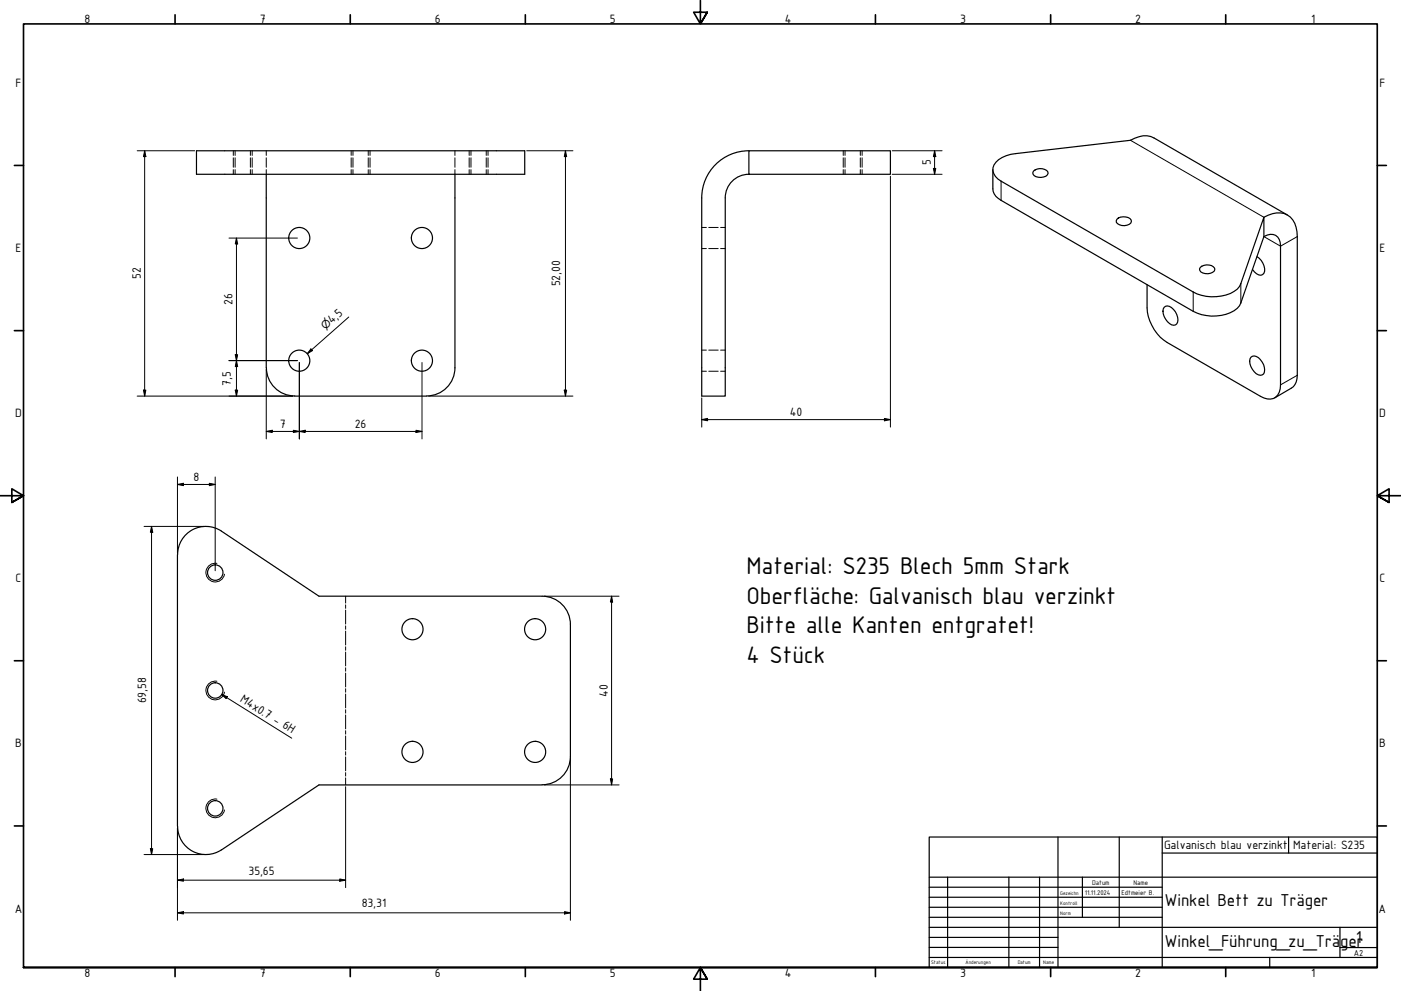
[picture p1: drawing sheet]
<svg xmlns="http://www.w3.org/2000/svg" width="594mm" height="420mm" viewBox="0 0 594 420" stroke-linecap="round" stroke-linejoin="round" font-family="sans-serif">
<!-- layer: Verdeckt (ISO) -->
<g fill="none" stroke="#000" stroke-width=".42">
<path d="M98.9 63.9v2M98.9 66.9v4M98.9 71.9v2M99.7 63.9v2M99.7 66.9v4M99.7 71.9v2M106.2 63.9v2M106.2 66.9v4M106.2 71.9v2M106.9 63.9v2M106.9 66.9v4M106.9 71.9v2"/>
<path d="M112.9 63.9v2M112.9 66.9v4M112.9 71.9v2M148.9 63.9v2M148.9 66.9v4M148.9 71.9v2M149.7 63.9v2M149.7 66.9v4M149.7 71.9v2M156.1 63.9v2M156.1 66.9v4M156.1 71.9v2"/>
<path d="M156.9 63.9v2M156.9 66.9v4M156.9 71.9v2M192.9 63.9v2M192.9 66.9v4M192.9 71.9v2M198.9 63.9v2M198.9 66.9v4M198.9 71.9v2M199.7 63.9v2M199.7 66.9v4M199.7 71.9v2"/>
<path d="M206.2 63.9v2M206.2 66.9v4M206.2 71.9v2M206.9 63.9v2M206.9 66.9v4M206.9 71.9v2M357.6 63.9v2M357.6 66.9v4M357.6 71.9v2M358.3 63.9v2M358.3 66.9v4M358.3 71.9v2"/>
<path d="M364.8 63.9v2M364.8 66.9v4M364.8 71.9v2M365.6 63.9v2M365.6 66.9v4M365.6 71.9v2M297.6 96.4h1.9M300.5 96.4h4M305.6 96.4h1.9M297.6 105.4h1.9M300.5 105.4h4M305.6 105.4h1.9"/>
<path d="M297.6 148.4h1.9M297.6 157.4h1.9M300.5 148.4h4M300.5 157.4h4M305.6 148.4h1.9M305.6 157.4h1.9"/>
</g>
<!-- layer: Sichtbar (ISO) -->
<g fill="none" stroke="#000" stroke-width=".51">
<path d="M83.3 63.9h139.2v10h-139.2zM112.9 73.9v82M192.9 73.9v82a12 12 0 0 1-12 12h-56M317.5 73.9a10 10 0 0 0-10 10M317.5 63.9a20 20 0 0 0-19.9 20M317.6 63.9h60v10h-60zM421 71.9v8.2a5.7 5.7 0 0 0 3.5 4.8l81.5 47.1a17.9 17.9 0 0 0 18.6-1.3l1.6-2.3 9.7-28.1v-8.2l-9.7 28.1a10.1 10.1 0 0 1-8.3 5.3 18 18 0 0 1-11.9-1.7l-81.5-47a5.1 5.1 0 0 1-2.2-8.1 12.7 12.7 0 0 1 8.4-3.6l48.7-5.6a9.8 9.8 0 0 1 10-1l56.5 32.7M438.2 72.6a4.4 4.4 0 0 1 6.1 .3 1.77 1.77 0 0 1-1.8 2.1 3.2 3.2 0 0 1-4.5-1.8zM297.6 83.9v84h9.9v-84M473.6 93a4.4 4.4 0 0 1 6.1 .3v.7a4 4 0 0 1-6.3 .3zM535.9 92.1a9.6 9.6 0 0 1 11.3 0 10.6 10.6 0 0 1 2.9 8.2v58.8a6.2 6.2 0 0 1-2.5 5.5l-7.1 4.1M509 113.4a4.4 4.4 0 0 1 6 .3 1.77 1.77 0 0 1-1.7 2.2 3.3 3.3 0 0 1-4.7-1.9z"/>
<path d="M533 108.8a6.4 6.4 0 0 1 2.9 7.1 1.98 1.98 0 0 1-3.1 .2l-1.7-1.8M535.9 100.3a4.3 4.3 0 0 1 5-.5 4.3 4.3 0 0 1 2.1 4.6v58.8a5.1 5.1 0 0 1-5.6 5.9l-2.9-1-39.6-22.9a18.6 18.6 0 0 1-8.5-14.7v-9.8M493.6 130.3a2.59 2.59 0 0 1 4 .9 5.4 5.4 0 0 1 1.4 6.1 2.15 2.15 0 0 1-3.1-.2 6 6 0 0 1-2.3-6.8zM113 155.9a12 12 0 0 0 11.9 12M530.4 151.5a2.59 2.59 0 0 1 4 .9 5.6 5.6 0 0 1 1.4 6.1 2.59 2.59 0 0 1-4-.9 5.3 5.3 0 0 1-1.4-6.1zM75.2 235.2v115.1M75.3 235.1a12 12 0 0 1 18.6-9.9l41.4 27.6h94.6M229.9 252.8a12 12 0 0 1 12 11.9M241.9 264.8v56a12 12 0 0 1-12 11.9M229.9 332.8h-94.6l-41.4 27.5a12 12 0 0 1-18.6-10"/>
<circle cx="126.9" cy="100.9" r="4.5"/>
<circle cx="178.9" cy="100.9" r="4.5"/>
<circle cx="126.9" cy="152.9" r="4.5"/>
<circle cx="178.9" cy="152.9" r="4.5"/>
<circle cx="91.3" cy="242.8" r="3.3"/>
<circle cx="174.9" cy="266.8" r="4.5"/>
<circle cx="226.9" cy="266.8" r="4.5"/>
<circle cx="91.3" cy="292.7" r="3.3"/>
<circle cx="174.9" cy="318.8" r="4.5"/>
<circle cx="226.9" cy="318.8" r="4.5"/>
<circle cx="91.3" cy="342.7" r="3.3"/>
</g>
<!-- layer: Biegungsmittellinie (ISO) -->
<g fill="none" stroke="#000" stroke-width=".42">
<path d="M146.6 252.8v2.9M146.6 256.5v1.4M146.6 258.7v5.9M146.6 265.3v1.5M146.6 267.6v5.9M146.6 274.2v1.5M146.6 276.5v5.9M146.6 283.1v1.5M146.6 285.3v6M146.6 292v1.5M146.6 294.2v5.9M146.6 300.9v1.5"/>
<path d="M146.6 303.1v5.9M146.6 309.8v1.5M146.6 312v5.9M146.6 318.7v1.4M146.6 320.9v5.9M146.6 327.6v1.4M146.6 329.8v3"/>
</g>
<!-- layer: Sichtbar schmal (ISO) -->
<path d="M479.4 59.5l56.5 32.6M424.5 76.8v8.1M535.9 100.3l7.1 4.1 7.1-4.1M506 123.8v8.2M526.2 120.2v8.2M550.1 159.1l-7.1 4.1M92 238.9a4 4 0 0 0-4.6 3.2 4 4 0 0 0 3.2 4.6 4 4 0 0 0 4.6-3.2M92 288.8a4 4 0 0 0-4.6 3.3 4 4 0 0 0 3.2 4.6 4 4 0 0 0 4.6-3.3M92 338.8a4 4 0 0 0-4.6 3.2 4 4 0 0 0 3.2 4.6 4 4 0 0 0 4.6-3.2" fill="none" stroke="#000" stroke-width=".42"/>
<!-- layer: Rahmen (ISO) -->
<g fill="none" stroke="#000" stroke-width=".7">
<path d="M74.2 6.3v3.8M148.5 6.3v3.8M222.8 6.3v3.8M297 .2v9.9l-2.9-4.9h5.8l-2.9 4.9 2.9-4.9M371.2 6.3v3.8M445.5 6.3v3.8M519.7 6.3v3.8M6.1 70.1h3.9M584 70.1h3.9M6.1 140.2h3.9M584 140.2h3.9M0 210.2h10l-5-3v5.8l5-2.8-5 2.8"/>
<path d="M594 210.2h-10l5-3v5.8l-5-2.8 5 2.8M6.1 280.1h3.9M584 280.1h3.9M6.1 350.2h3.9M584 350.2h3.9M10 410.2v-400.1h574v400.1h-574h574M74.2 410.2v3.9M148.5 410.2v3.9M222.8 410.2v3.9M299.9 415.1l-2.9-4.9 2.9 4.9h-5.8l2.9-4.9v10M371.2 410.2v3.9M445.5 410.2v3.9"/>
<path d="M519.7 410.2v3.9"/>
</g>
<!-- layer: Titel (ISO) -->
<g fill="none" stroke="#000" stroke-width=".51">
<path d="M394 354.9h190v55.3h-190zM448.6 354.9v55.3M474.6 354.9v38.3M492.8 354.9v55.3M546.4 354.9v6.8M394 376.2h98.8M394 371.9h190M401.8 371.9v38.3M427.8 371.9v38.3M440.8 371.9v38.3M459 371.9v17M492.8 361.7h91.2"/>
<path d="M394 380.4h98.8M394 384.7h98.8M394 388.9h98.8M394 393.2h190M394 397.4h54.6M568.2 393.2v12.7M394 405.9h190M394 401.7h54.6M538.4 405.9v4.3M568.2 401.7h15.8"/>
</g>
<g fill="none" stroke="#000" stroke-width=".42">
<path d="M58.2 63.9h24.3M61.3 63.9l.5 2.5h-1zM61.3 63.9v104M223.3 63.9h19.7M239.8 63.9l.5 2.5h-1zM239.8 63.9v104M377.6 74.7v106.4M378.3 63.9h21.2M378.3 73.9h21.2M395.8 71.4h1l-.5 2.5zM396.3 63.9l.5 2.5h-1zM396.3 63.9v10"/>
<path d="M97.1 100.9h29M100.3 100.9l.5 2.5h-1zM100.3 100.9v67M147.9 134.4l-17.6 15.6M97.1 152.9h29M99.8 150.4h1l-.5 2.5zM100.3 152.9l.5 2.5h-1zM112.9 156.7v29.4M126.9 153.7v32.4M131.8 147.9l.7 .7-2.2 1.4zM178.9 153.7v32.4M58.2 167.9h65.9"/>
<path d="M60.8 165.4h1l-.5 2.5zM99.8 165.4h1l-.5 2.5zM181.7 167.9h61.3M239.3 165.4h1l-.5 2.5zM297.6 177.9l2.4-.5v1zM297.6 177.9h80M297.6 168.7v12.4M375 177.4l2.6 .5-2.6 .5zM112.9 182.9l2.5-.5v1zM112.9 182.9h66M124.4 182.4l2.5 .5-2.5 .5zM126.9 182.9l2.5-.5v1z"/>
<path d="M176.4 182.4l2.5 .5-2.5 .5zM75.2 205.4l2.6-.5v1zM75.2 205.4h16M75.2 202.2v32.2M88.8 204.9l2.4 .5-2.4 .5zM91.2 202.2v39.8M61.1 223.2h25.4M64.3 223.2l.5 2.5h-1zM64.3 223.2v139.1M230.7 252.8h31.8M259.3 252.8l.5 2.4h-1zM259.3 252.8v80"/>
<path d="M146.6 333.5v42.8M230.7 332.8h31.8M241.9 321.5v68.7M258.8 330.2h1l-.5 2.6zM63.8 359.8h1l-.5 2.5zM75.2 351.1v39.1M61.1 362.3h25.4M75.2 373.2l2.6-.5v.9zM75.2 373.2h71.4M144.1 372.7l2.5 .5-2.5 .4zM75.2 387l2.6-.5v1zM75.2 387h166.7"/>
<path d="M239.4 386.5l2.5 .5-2.5 .5z"/>
</g>
<g fill="#000">
<path d="M61.3 63.9l.5 2.5h-1z" fill-rule="evenodd"/>
<path d="M239.8 63.9l.5 2.5h-1z" fill-rule="evenodd"/>
<path d="M395.8 71.4h1l-.5 2.5z" fill-rule="evenodd"/>
<path d="M396.3 63.9l.5 2.5h-1z" fill-rule="evenodd"/>
<path d="M100.3 100.9l.5 2.5h-1z" fill-rule="evenodd"/>
<path d="M99.8 150.4h1l-.5 2.5z" fill-rule="evenodd"/>
<path d="M100.3 152.9l.5 2.5h-1z" fill-rule="evenodd"/>
<path d="M131.8 147.9l.7 .7-2.2 1.4z" fill-rule="evenodd"/>
<path d="M60.8 165.4h1l-.5 2.5z" fill-rule="evenodd"/>
<path d="M99.8 165.4h1l-.5 2.5z" fill-rule="evenodd"/>
<path d="M239.3 165.4h1l-.5 2.5z" fill-rule="evenodd"/>
<path d="M297.6 177.9l2.4-.5v1z" fill-rule="evenodd"/>
<path d="M375 177.4l2.6 .5-2.6 .5z" fill-rule="evenodd"/>
<path d="M112.9 182.9l2.5-.5v1z" fill-rule="evenodd"/>
<path d="M124.4 182.4l2.5 .5-2.5 .5z" fill-rule="evenodd"/>
<path d="M126.9 182.9l2.5-.5v1z" fill-rule="evenodd"/>
<path d="M176.4 182.4l2.5 .5-2.5 .5z" fill-rule="evenodd"/>
<path d="M75.2 205.4l2.6-.5v1z" fill-rule="evenodd"/>
<path d="M88.8 204.9l2.4 .5-2.4 .5z" fill-rule="evenodd"/>
<path d="M64.3 223.2l.5 2.5h-1z" fill-rule="evenodd"/>
<path d="M259.3 252.8l.5 2.4h-1z" fill-rule="evenodd"/>
<path d="M258.8 330.2h1l-.5 2.6z" fill-rule="evenodd"/>
<path d="M63.8 359.8h1l-.5 2.5z" fill-rule="evenodd"/>
<path d="M75.2 373.2l2.6-.5v.9z" fill-rule="evenodd"/>
<path d="M144.1 372.7l2.5 .5-2.5 .4z" fill-rule="evenodd"/>
<path d="M75.2 387l2.6-.5v1z" fill-rule="evenodd"/>
<path d="M239.4 386.5l2.5 .5-2.5 .5z" fill-rule="evenodd"/>
</g>
<!-- layer: Symbol (ISO) -->
<path d="M94 294.5l2.4 .9-.5 .8zM94 294.5l29.7 18.5" fill="none" stroke="#000" stroke-width=".42"/>
<path d="M94 294.5l2.4 .9-.5 .8z" fill-rule="evenodd" fill="#000"/>
<g font-size="11">
<text x="316.6" y="243.5">Material: S235 Blech 5mm Stark</text>
<text x="316.6" y="256">Oberfläche: Galvanisch blau verzinkt</text>
<text x="316.6" y="268.5">Bitte alle Kanten entgratet!</text>
</g>
<text font-size="10.9" x="316.6" y="280.9">4 Stück</text>
<g font-size="7.9">
<text x="493.8" y="384.3">Winkel Bett zu Träger</text>
<text x="493.8" y="401.3">Winkel_Führung_zu_Trä</text>
<text x="568.3" y="401.3">ge1r</text>
</g>
<g font-size="5.5">
<text x="35.9" y="9.8">8</text>
<text x="110.2" y="9.8">7</text>
<text x="184.4" y="9.8">6</text>
<text x="258.6" y="9.8">5</text>
<text x="332.7" y="9.8">4</text>
<text x="407.2" y="9.8">3</text>
<text x="481.4" y="9.8">2</text>
<text x="556" y="9.8">1</text>
<text x="6.6" y="36.9">F</text>
<text x="584.9" y="36.9">F</text>
<text x="394.7" y="70.1" transform="rotate(-90 394.7 70.1)">5</text>
<text x="6.6" y="106.9">E</text>
<text x="584.9" y="106.9">E</text>
<text x="59.8" y="118.3" transform="rotate(-90 59.8 118.3)">52</text>
<text x="237.5" y="121.5" transform="rotate(-90 237.5 121.5)">52,00</text>
<text x="98.6" y="129.4" transform="rotate(-90 98.6 129.4)">26</text>
<text x="140.8" y="137.4" transform="rotate(-41 140.8 137.4)">4,5</text>
<text x="97.9" y="163.5" transform="rotate(-90 97.9 163.5)">7,5</text>
<text x="6.5" y="176.9">D</text>
<text x="334.9" y="176.3">40</text>
<text x="584.8" y="176.9">D</text>
<text x="118.7" y="181.3">7</text>
<text x="150.5" y="181.3">26</text>
<text x="82" y="203.8">8</text>
<text x="6.6" y="246.9">C</text>
<text x="584.9" y="246.9">C</text>
<text x="62" y="298.2" transform="rotate(-90 62 298.2)">69,58</text>
<text x="101.6" y="297.3" transform="rotate(32 101.6 297.3)">M4x0.7 - 6H</text>
<text x="257.7" y="295.4" transform="rotate(-90 257.7 295.4)">40</text>
<text x="6.5" y="316.9">B</text>
<text x="584.8" y="316.9">B</text>
<text x="548.4" y="359.9">Material: S235</text>
<text x="493.6" y="360">Galvanisch blau verzinkt</text>
<text x="105.4" y="370.8">35,65</text>
<text x="6.3" y="386.9">A</text>
<text x="153.4" y="384.7">83,31</text>
<text x="584.6" y="386.9">A</text>
<text x="35.9" y="414.1">8</text>
<text x="110.2" y="414.1">7</text>
<text x="184.4" y="414.1">6</text>
<text x="258.6" y="414.1">5</text>
<text x="332.7" y="414.1">4</text>
<text x="407.2" y="414.1">3</text>
<text x="481.4" y="414.1">2</text>
<text x="556" y="414.1">1</text>
</g>
<text font-size="4.6" x="137.9" y="140" transform="rotate(-41 137.9 140)">⌀</text>
<text font-size="3.9" x="574.1" y="405.1">A2</text>
<g font-size="3.1">
<text x="463.1" y="375.1">Datum</text>
<text x="480.6" y="375.1">Name</text>
<text x="460" y="379.4">11.11.2024</text>
<text x="475.6" y="379.4">Edtmeier B.</text>
</g>
<g font-size="2.3">
<text x="449.6" y="379.4">Gezeichn</text>
<text x="449.6" y="383.6">Kontroll</text>
<text x="449.6" y="387.9">Norm</text>
<text x="394.8" y="408.8">Status</text>
<text x="409.4" y="408.8">Änderungen</text>
<text x="431.5" y="408.8">Datum</text>
<text x="442.4" y="408.8">Name</text>
</g>
</svg>
